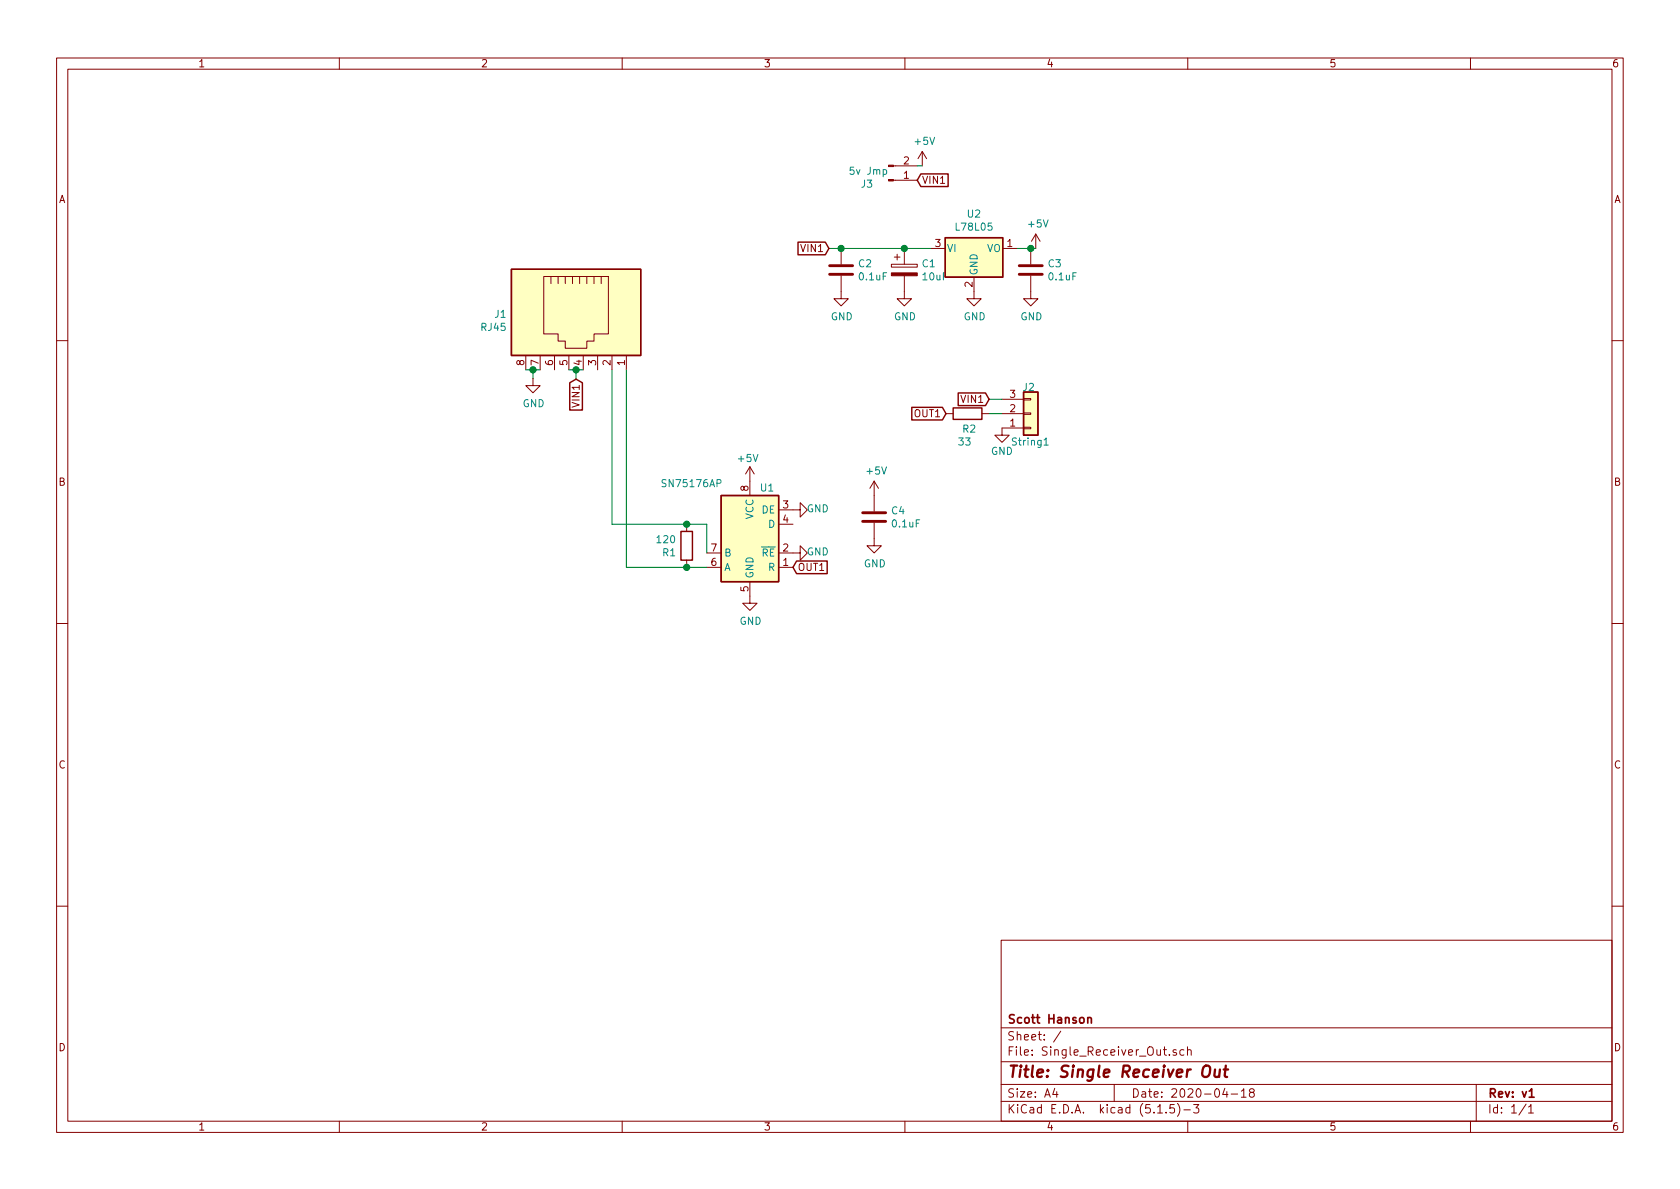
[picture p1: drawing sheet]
EESchema Schematic File Version 4
EELAYER 30 0
EELAYER END
$Descr A4 11693 8268
encoding utf-8
Sheet 1 1
Title "Single Receiver Out"
Date "2020-04-18"
Rev "v1"
Comp "Scott Hanson"
Comment1 ""
Comment2 ""
Comment3 ""
Comment4 ""
$EndDescr
$Comp
L Device:CP C1
U 1 1
P 6295 1870
F 0 "C1" H 6413 1916 50  0000 L CNN
F 1 "10uF" H 6413 1825 50  0000 L CNN
F 2 "Capacitor_THT:C_Rect_L7.0mm_W2.0mm_P5.00mm" H 6333 1720 50  0001 C CNN
F 3 "~" H 6295 1870 50  0001 C CNN
F 4 "445-FK26X7R1E106K-ND" H 6295 1870 50  0001 C CNN "Digi-Key_PN"
F 5 "FK26X7R1E106K" H 6295 1870 50  0001 C CNN "MPN"
	1    6295 1870
	1    0    0    -1  
$EndComp
$Comp
L power:GND #PWR020
U 1 1
P 6780 2020
F 0 "#PWR020" H 6780 1770 50  0001 C CNN
F 1 "GND" H 6785 1847 50  0000 C CNN
F 2 "" H 6780 2020 50  0001 C CNN
F 3 "" H 6780 2020 50  0001 C CNN
	1    6780 2020
	1    0    0    -1  
$EndComp
$Comp
L power:GND #PWR019
U 1 1
P 6295 2020
F 0 "#PWR019" H 6295 1770 50  0001 C CNN
F 1 "GND" H 6300 1847 50  0000 C CNN
F 2 "" H 6295 2020 50  0001 C CNN
F 3 "" H 6295 2020 50  0001 C CNN
	1    6295 2020
	1    0    0    -1  
$EndComp
$Comp
L power:+5V #PWR022
U 1 1
P 7210 1720
F 0 "#PWR022" H 7210 1570 50  0001 C CNN
F 1 "+5V" H 7225 1893 50  0000 C CNN
F 2 "" H 7210 1720 50  0001 C CNN
F 3 "" H 7210 1720 50  0001 C CNN
	1    7210 1720
	1    0    0    -1  
$EndComp
Wire Wire Line
	6480 1720 6295 1720
Connection ~ 6295 1720
Text GLabel 5770 1720 0    50   Input ~ 0
VIN1
$Comp
L Connector_Generic:Conn_01x03 J2
U 1 1
P 7175 2870
AR Path="/5E994D56" Ref="J2"  Part="1" 
AR Path="/5D469293/5E994D56" Ref="J?"  Part="1" 
F 0 "J2" H 7115 2690 50  0000 L CNN
F 1 "String1" H 7035 3070 50  0000 L CNN
F 2 "Connector_Phoenix_MC:PhoenixContact_MCV_1,5_3-G-3.5_1x03_P3.50mm_Vertical" H 7175 2870 50  0001 C CNN
F 3 "~" H 7175 2870 50  0001 C CNN
F 4 "277-5737-ND/ED10555-ND" H -205 -1250 50  0001 C CNN "Digi-Key_PN"
F 5 "1843619/OSTTJ0311530" H -205 -1250 50  0001 C CNN "MPN"
	1    7175 2870
	1    0    0    1   
$EndComp
$Comp
L power:GND #PWR0101
U 1 1
P 6975 2970
AR Path="/5E994D5C" Ref="#PWR0101"  Part="1" 
AR Path="/5D469293/5E994D5C" Ref="#PWR?"  Part="1" 
F 0 "#PWR0101" H 6975 2720 50  0001 C CNN
F 1 "GND" H 6975 2810 50  0000 C CNN
F 2 "" H 6975 2970 50  0001 C CNN
F 3 "" H 6975 2970 50  0001 C CNN
	1    6975 2970
	1    0    0    -1  
$EndComp
Wire Wire Line
	6885 2870 6975 2870
Text GLabel 6885 2770 0    50   Input ~ 0
VIN1
Text GLabel 6585 2870 0    50   Input ~ 0
OUT1
$Comp
L Connector:RJ45 J1
U 1 1
P 4060 2165
F 0 "J1" V 4071 2695 50  0000 L CNN
F 1 "RJ45" V 4162 2695 50  0000 L CNN
F 2 "Connector_RJ:RJ45_Amphenol_54602-x08_Horizontal" V 4060 2190 50  0001 C CNN
F 3 "~" V 4060 2190 50  0001 C CNN
F 4 "AE10392-ND" H 4060 2165 50  0001 C CNN "Digi-Key_PN"
F 5 "A-2014-2-4-R" H 4060 2165 50  0001 C CNN "MPN"
	1    4060 2165
	0    -1   1    0   
$EndComp
$Comp
L Device:C C4
U 1 1
P 6085 3590
F 0 "C4" H 6200 3636 50  0000 L CNN
F 1 "0.1uF" H 6200 3545 50  0000 L CNN
F 2 "Capacitor_THT:C_Rect_L7.0mm_W2.0mm_P5.00mm" H 6123 3440 50  0001 C CNN
F 3 "~" H 6085 3590 50  0001 C CNN
F 4 "478-7336-1-ND" H 6085 3590 50  0001 C CNN "Digi-Key_PN"
F 5 "SR215C104KARTR1" H 6085 3590 50  0001 C CNN "MPN"
	1    6085 3590
	1    0    0    -1  
$EndComp
$Comp
L power:GND #PWR0102
U 1 1
P 6085 3740
AR Path="/5E99ED0F" Ref="#PWR0102"  Part="1" 
AR Path="/5E06688B/5E99ED0F" Ref="#PWR?"  Part="1" 
F 0 "#PWR0102" H 6085 3490 50  0001 C CNN
F 1 "GND" H 6090 3567 50  0000 C CNN
F 2 "" H 6085 3740 50  0001 C CNN
F 3 "" H 6085 3740 50  0001 C CNN
	1    6085 3740
	1    0    0    -1  
$EndComp
$Comp
L power:+5V #PWR0103
U 1 1
P 6085 3440
AR Path="/5E99ED15" Ref="#PWR0103"  Part="1" 
AR Path="/5E06688B/5E99ED15" Ref="#PWR?"  Part="1" 
F 0 "#PWR0103" H 6085 3290 50  0001 C CNN
F 1 "+5V" H 6100 3613 50  0000 C CNN
F 2 "" H 6085 3440 50  0001 C CNN
F 3 "" H 6085 3440 50  0001 C CNN
	1    6085 3440
	1    0    0    -1  
$EndComp
$Comp
L Regulator_Linear:L78L05_TO92 U2
U 1 1
P 6780 1720
F 0 "U2" H 6780 1962 50  0000 C CNN
F 1 "L78L05" H 6780 1871 50  0000 C CNN
F 2 "Package_TO_SOT_THT:TO-92_Inline" H 6780 1945 50  0001 C CIN
F 3 "http://www.st.com/content/ccc/resource/technical/document/datasheet/15/55/e5/aa/23/5b/43/fd/CD00000446.pdf/files/CD00000446.pdf/jcr:content/translations/en.CD00000446.pdf" H 6780 1670 50  0001 C CNN
F 4 "MC78L05BP-APMSCT-ND" H 6780 1720 50  0001 C CNN "Digi-Key_PN"
F 5 "MC78L05BP-AP" H 6780 1720 50  0001 C CNN "MPN"
	1    6780 1720
	1    0    0    -1  
$EndComp
$Comp
L Device:R R1
U 1 1
P 4780 3790
F 0 "R1" H 4710 3744 50  0000 R CNN
F 1 "120" H 4710 3835 50  0000 R CNN
F 2 "Resistor_THT:R_Axial_DIN0207_L6.3mm_D2.5mm_P7.62mm_Horizontal" V 4710 3790 50  0001 C CNN
F 3 "~" H 4780 3790 50  0001 C CNN
F 4 "CF14JT120RCT-ND" H 4780 3790 50  0001 C CNN "Digi-Key_PN"
F 5 "CF14JT120R" H 4780 3790 50  0001 C CNN "MPN"
	1    4780 3790
	1    0    0    -1  
$EndComp
$Comp
L power:GND #PWR0104
U 1 1
P 5220 4140
F 0 "#PWR0104" H 5220 3890 50  0001 C CNN
F 1 "GND" H 5225 3967 50  0000 C CNN
F 2 "" H 5220 4140 50  0001 C CNN
F 3 "" H 5220 4140 50  0001 C CNN
	1    5220 4140
	1    0    0    -1  
$EndComp
$Comp
L power:+5V #PWR0105
U 1 1
P 5220 3340
AR Path="/5E9B9257" Ref="#PWR0105"  Part="1" 
AR Path="/5E06688B/5E9B9257" Ref="#PWR?"  Part="1" 
F 0 "#PWR0105" H 5220 3190 50  0001 C CNN
F 1 "+5V" H 5205 3500 50  0000 C CNN
F 2 "" H 5220 3340 50  0001 C CNN
F 3 "" H 5220 3340 50  0001 C CNN
	1    5220 3340
	1    0    0    -1  
$EndComp
Text GLabel 5520 3940 2    50   Input ~ 0
OUT1
Wire Wire Line
	6885 2770 6975 2770
$Comp
L power:GND #PWR0106
U 1 1
P 5520 3840
F 0 "#PWR0106" H 5520 3590 50  0001 C CNN
F 1 "GND" V 5525 3667 50  0000 C CNN
F 2 "" H 5520 3840 50  0001 C CNN
F 3 "" H 5520 3840 50  0001 C CNN
	1    5520 3840
	0    -1   -1   0   
$EndComp
Wire Wire Line
	4920 3640 4780 3640
Wire Wire Line
	4920 3940 4780 3940
Wire Wire Line
	4260 2565 4260 3640
Wire Wire Line
	4260 3640 4780 3640
Connection ~ 4780 3640
Wire Wire Line
	4780 3940 4360 3940
Wire Wire Line
	4360 3940 4360 2565
Connection ~ 4780 3940
Wire Wire Line
	4060 2565 4010 2565
Text GLabel 4010 2630 3    50   Input ~ 0
VIN1
Wire Wire Line
	4010 2630 4010 2565
Connection ~ 4010 2565
Wire Wire Line
	4010 2565 3960 2565
Wire Wire Line
	3760 2565 3710 2565
$Comp
L power:GND #PWR0107
U 1 1
P 3710 2625
F 0 "#PWR0107" H 3710 2375 50  0001 C CNN
F 1 "GND" H 3715 2452 50  0000 C CNN
F 2 "" H 3710 2625 50  0001 C CNN
F 3 "" H 3710 2625 50  0001 C CNN
	1    3710 2625
	1    0    0    -1  
$EndComp
Wire Wire Line
	3710 2625 3710 2565
Connection ~ 3710 2565
Wire Wire Line
	3710 2565 3660 2565
$Comp
L Interface_UART:SN75176AP U1
U 1 1
P 5220 3740
F 0 "U1" H 5100 4095 50  0000 C CNN
F 1 "SN75176AP" H 5625 4125 50  0000 C CNN
F 2 "Package_DIP:DIP-8_W7.62mm" H 5220 3240 50  0001 C CNN
F 3 "http://www.ti.com/lit/ds/symlink/sn75176a.pdf" H 6820 3540 50  0001 C CNN
F 4 "296-1737-5-ND" H 5220 3740 50  0001 C CNN "Digi-Key_PN"
F 5 "SN75176AP" H 5220 3740 50  0001 C CNN "MPN"
	1    5220 3740
	-1   0    0    -1  
$EndComp
Wire Wire Line
	4920 3640 4920 3840
$Comp
L power:GND #PWR01
U 1 1
P 5520 3540
F 0 "#PWR01" H 5520 3290 50  0001 C CNN
F 1 "GND" V 5525 3367 50  0000 C CNN
F 2 "" H 5520 3540 50  0001 C CNN
F 3 "" H 5520 3540 50  0001 C CNN
	1    5520 3540
	0    -1   -1   0   
$EndComp
$Comp
L Device:R R2
U 1 1
P 6735 2870
F 0 "R2" V 6625 2910 50  0000 R CNN
F 1 "33" V 6535 2940 50  0000 R CNN
F 2 "Resistor_THT:R_Axial_DIN0207_L6.3mm_D2.5mm_P7.62mm_Horizontal" V 6665 2870 50  0001 C CNN
F 3 "~" H 6735 2870 50  0001 C CNN
F 4 "CF14JT33R0CT-ND" H 6735 2870 50  0001 C CNN "Digi-Key_PN"
F 5 "CF14JT33R0" H 6735 2870 50  0001 C CNN "MPN"
	1    6735 2870
	0    -1   -1   0   
$EndComp
Wire Wire Line
	5770 1720 5855 1720
Wire Wire Line
	7080 1720 7175 1720
$Comp
L Device:C C2
U 1 1
P 5855 1870
F 0 "C2" H 5970 1916 50  0000 L CNN
F 1 "0.1uF" H 5970 1825 50  0000 L CNN
F 2 "Capacitor_THT:C_Rect_L7.0mm_W2.0mm_P5.00mm" H 5893 1720 50  0001 C CNN
F 3 "~" H 5855 1870 50  0001 C CNN
F 4 "478-7336-1-ND" H 5855 1870 50  0001 C CNN "Digi-Key_PN"
F 5 "SR215C104KARTR1" H 5855 1870 50  0001 C CNN "MPN"
	1    5855 1870
	1    0    0    -1  
$EndComp
$Comp
L power:GND #PWR0108
U 1 1
P 5855 2020
AR Path="/5E9D21EE" Ref="#PWR0108"  Part="1" 
AR Path="/5E06688B/5E9D21EE" Ref="#PWR?"  Part="1" 
F 0 "#PWR0108" H 5855 1770 50  0001 C CNN
F 1 "GND" H 5860 1847 50  0000 C CNN
F 2 "" H 5855 2020 50  0001 C CNN
F 3 "" H 5855 2020 50  0001 C CNN
	1    5855 2020
	1    0    0    -1  
$EndComp
Connection ~ 5855 1720
Wire Wire Line
	5855 1720 6295 1720
$Comp
L Device:C C3
U 1 1
P 7175 1870
F 0 "C3" H 7290 1916 50  0000 L CNN
F 1 "0.1uF" H 7290 1825 50  0000 L CNN
F 2 "Capacitor_THT:C_Rect_L7.0mm_W2.0mm_P5.00mm" H 7213 1720 50  0001 C CNN
F 3 "~" H 7175 1870 50  0001 C CNN
F 4 "478-7336-1-ND" H 7175 1870 50  0001 C CNN "Digi-Key_PN"
F 5 "SR215C104KARTR1" H 7175 1870 50  0001 C CNN "MPN"
	1    7175 1870
	1    0    0    -1  
$EndComp
$Comp
L power:GND #PWR02
U 1 1
P 7175 2020
AR Path="/5E9D7ED8" Ref="#PWR02"  Part="1" 
AR Path="/5E06688B/5E9D7ED8" Ref="#PWR?"  Part="1" 
F 0 "#PWR02" H 7175 1770 50  0001 C CNN
F 1 "GND" H 7180 1847 50  0000 C CNN
F 2 "" H 7175 2020 50  0001 C CNN
F 3 "" H 7175 2020 50  0001 C CNN
	1    7175 2020
	1    0    0    -1  
$EndComp
Connection ~ 7175 1720
Wire Wire Line
	7175 1720 7210 1720
$Comp
L Connector:Conn_01x02_Male J3
U 1 1
P 6185 1245
F 0 "J3" H 6035 1275 50  0000 C CNN
F 1 "5v Jmp" H 6045 1185 50  0000 C CNN
F 2 "Connector_PinHeader_2.54mm:PinHeader_1x02_P2.54mm_Vertical" H 6185 1245 50  0001 C CNN
F 3 "~" H 6185 1245 50  0001 C CNN
F 4 "732-5315-ND" H 6185 1245 50  0001 C CNN "Digi-Key_PN"
F 5 "61300211121" H 6185 1245 50  0001 C CNN "MPN"
	1    6185 1245
	1    0    0    1   
$EndComp
$Comp
L power:+5V #PWR0109
U 1 1
P 6420 1145
F 0 "#PWR0109" H 6420 995 50  0001 C CNN
F 1 "+5V" H 6435 1318 50  0000 C CNN
F 2 "" H 6420 1145 50  0001 C CNN
F 3 "" H 6420 1145 50  0001 C CNN
	1    6420 1145
	1    0    0    -1  
$EndComp
Wire Wire Line
	6385 1145 6420 1145
Text GLabel 6385 1245 2    50   Input ~ 0
VIN1
$EndSCHEMATC
